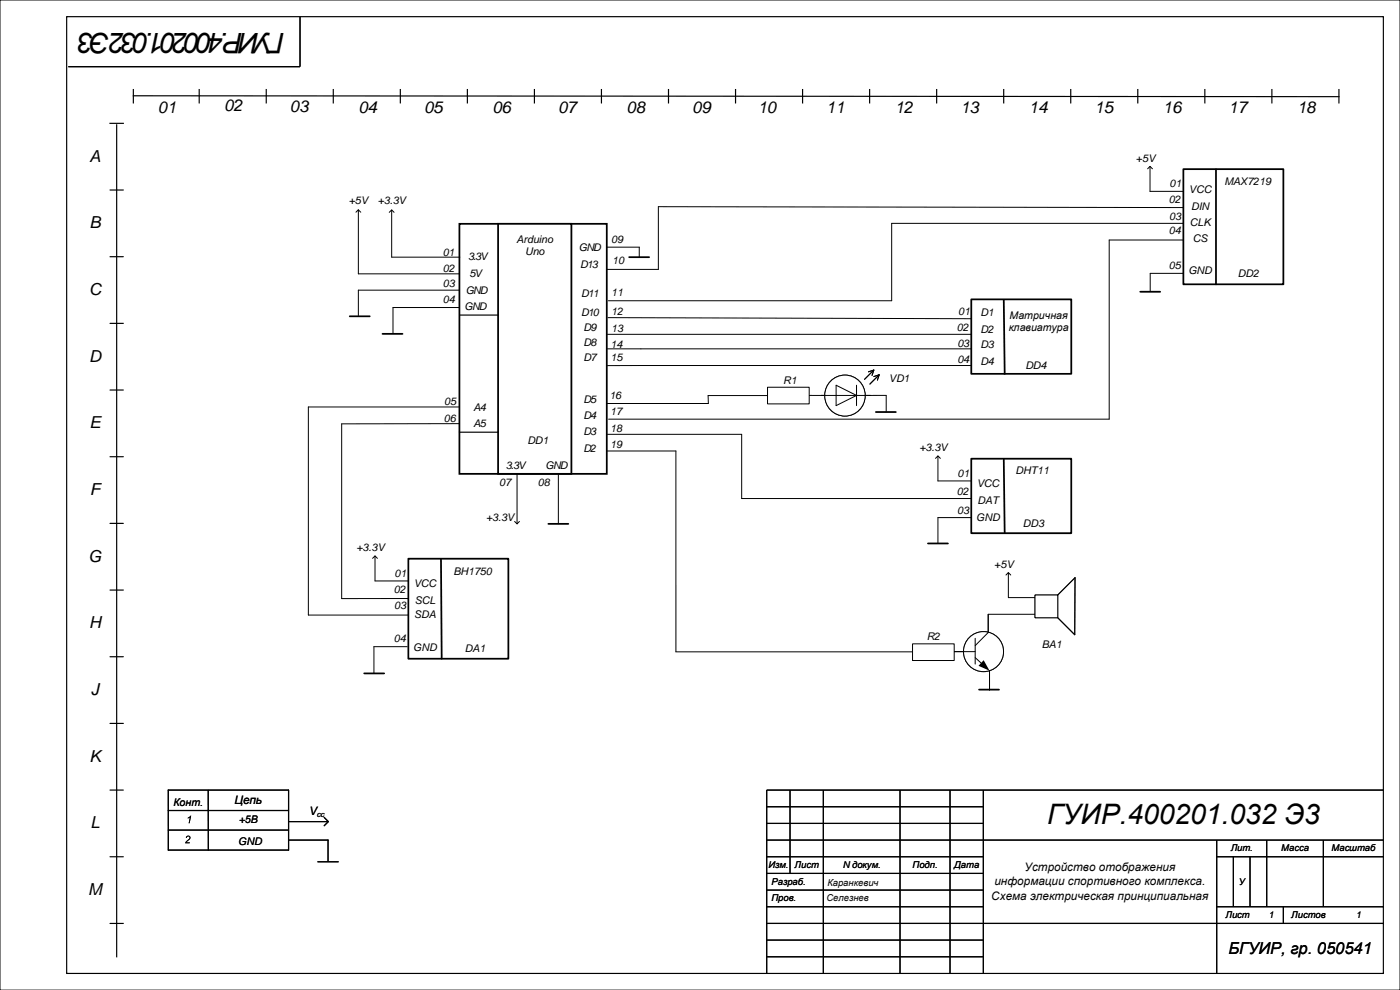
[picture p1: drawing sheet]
<svg xmlns="http://www.w3.org/2000/svg" width="420mm" height="297mm" viewBox="0 0 420 297" stroke-linecap="round" stroke-linejoin="round" font-family="sans-serif">
<path d="M0 0h420v297h-420z" fill="none" stroke="#000" stroke-width=".3"/>
<g fill="none" stroke="#000" stroke-width=".35">
<path d="M20 5h395v287h-395zM90 5v15h-69.5M33 37h4M35 37.4v249.6M40 28.7l361.7 .3M40 26.9v4M59.8 26.9v4M79.9 26.9v4M100 26.9v4M120.1 26.9v4M140.2 26.9v4M160.3 26.9v4"/>
<path d="M180.4 26.9v4M200.5 26.9v4M220.7 26.9v4M240.8 26.9v4M260.9 26.9v4M281 26.9v4M301.1 26.9v4M321.2 26.9v4M341.3 26.9v4M361.4 26.9v4M381.6 26.9v4M401.7 26.9v4"/>
<path d="M33 57h4M33 77h4M33 97h4M33 117h4M33 137h4M33 157h4M33 177h4M33 197h4M33 217h4M33 237h4M62.5 237.1v17.9M86.6 237h-36.1v18h36.1v-18"/>
<path d="M237 237v25M247 237v55M270 237v55M285 237v55M295 237v55M415 237h-185v55M33 257h4M50.5 243.1h36.1M50.5 249h36.1M86.6 246.5h11.9M86.6 252h11.8v6.3M95.4 258.5h6"/>
<path d="M97.3 245.2l1.2 1.3-1.2 1.2M230 252h185M230 242h65M230 257h65M230 247h65M365 252v40M365 257h50M370 257v15M375 257v15M380 252v20M397 252v20M33 277h4"/>
<path d="M230 272h65M230 277h185M230 262h65M230 267h65M365 272h50M385 272v5M230 282h65M230 287h65"/>
</g>
<path d="M56 250.8a.69 .69 0 0 1 1.1 .2 .69 .69 0 0 1-.4 1l-.8 .7h1.1l-.1 .2-1.4 .1 .9-1.1a.51 .51 0 0 0 .5-.5 .51 .51 0 0 0-.6-.5l-.3 .5-.2-.1zM56.4 245.3l1-.6-.5 2.2h-.3l.4-1.7-.7 .3z" fill="#000"/>
<path d="M137.8 67.1h44.2v75h-44.2z" fill-rule="evenodd" fill="#fff"/>
<path d="M137.8 67.1h44.2v75h-44.2z" fill="none" stroke="#000" stroke-width=".53"/>
<path d="M149.4 67.1h22v75h-22z" fill-rule="evenodd" fill="#fff"/>
<path d="M149.4 67.1h22v75h-22zM104.9 94.9h6" fill="none" stroke="#000" stroke-width=".53"/>
<path d="M106.8 63.7l.7-.8 .7 .8M107.5 62.9v19.2h30.3M116.8 63.7l.7-.7 .7 .7M117.5 63v14.1h20.5M117.9 92.2h19.9M137.8 87h-30.3v7.6M182.2 104.6h10.1M192.2 109.6l-10 .1M137.8 127.1h-35.3v52.5l50-.1M137.8 122.1h-45.3v62.4h60" fill="none" stroke="#000" stroke-width=".3"/>
<path d="M137.9 94.5h11.5M137.8 129.6h11.6" fill="none" stroke="#000" stroke-width=".35"/>
<path d="M355 50.7h30v34.6h-30z" fill-rule="evenodd" fill="#fff"/>
<path d="M355 50.7h30v34.6h-30zM364.8 50.7v34.6" fill="none" stroke="#000" stroke-width=".53"/>
<path d="M344.3 50.6l.7-.7 .7 .7M345 49.9v7.5h10" fill="none" stroke="#000" stroke-width=".3"/>
<path d="M122.5 167.6h30v30h-30z" fill-rule="evenodd" fill="#fff"/>
<path d="M122.5 167.6h30v30h-30zM132.3 167.6l.2 30" fill="none" stroke="#000" stroke-width=".53"/>
<path d="M111.8 167.5l.7-.7 .7 .7M112.5 166.8v7.5h10" fill="none" stroke="#000" stroke-width=".3"/>
<circle cx="295" cy="195.5" r="6" fill="#fff"/>
<g fill="none" stroke="#000" stroke-width=".3">
<path d="M286.3 195.5h6.2M292.5 191.5v7.7M292.5 197.3l2 1.8M296.4 184.3v5.4l-3.9 4M296.8 201.2v5.8"/>
<circle cx="295" cy="195.5" r="6"/>
</g>
<path d="M295.1 198l1.7 3.2-3.3-1.5z" fill="#000"/>
<circle cx="295" cy="195.5" r="6" fill="#fff"/>
<g fill="none" stroke="#000" stroke-width=".3">
<path d="M301.8 172.5l.7-.7 .7 .7M302.5 171.8v7.5h8M286.3 195.5h6.2M292.5 191.5v7.7M292.5 197.3l2 1.8M296.4 184.3v5.4l-3.9 4M296.5 184.3h14M296.8 201.2v5.8"/>
<circle cx="295" cy="195.5" r="6"/>
</g>
<path d="M295.1 198l1.7 3.2-3.3-1.5z" fill="#000"/>
<path d="M293.7 206.9h6" fill="none" stroke="#000" stroke-width=".53"/>
<path d="M291.4 137.6h30v22.3h-30z" fill-rule="evenodd" fill="#fff"/>
<path d="M262.7 123.6h6M291.4 137.6h30v22.3h-30zM301.1 137.8l.3 22.1M278.4 163h6" fill="none" stroke="#000" stroke-width=".53"/>
<path d="M355 62.3l-157.5-.3v18.8h-15.5M182.5 90.2h85M265.8 118.6v5M182 121h15.4M182.2 135.3h20.6v60.2h71M280.6 137.5l.8-.7 .7 .7M281.4 136.8v7.5h10M291.4 155.3h-10v7.7" fill="none" stroke="#000" stroke-width=".3"/>
<path d="M291.4 89.8h30v22.3h-30z" fill-rule="evenodd" fill="#fff"/>
<path d="M291.4 89.8h30v22.3h-30zM301.1 90l.3 22.1" fill="none" stroke="#000" stroke-width=".53"/>
<path d="M182.2 100.3h109.1M192.2 109.6h99" fill="none" stroke="#000" stroke-width=".3"/>
<path d="M310.5 178.5h6.8v6.8h-6.8z" fill-rule="evenodd" fill="#fff"/>
<path d="M310.5 178.5h6.8v6.8h-6.8zM317.3 178.5l5.2-5.2-.1 17.1-5.1-5.1" fill="none" stroke="#000" stroke-width=".3"/>
<path d="M310.5 178.5h6.8v6.8h-6.8z" fill-rule="evenodd" fill="#fff"/>
<g fill="none" stroke="#000" stroke-width=".3">
<path d="M182 74.1h9.8v3M355 72h-22.2v53.7h-150.2M355 67h-87.5v23.2M117.9 92.2v7.7M182.4 95.3l109 .3M192.3 104.6h99M230.3 118.7h-17.9l.1 2.3h-15.1M182.2 130.3h40.3v19.2h68.9M154.4 156.4l.7 .7 .7-.7M155.1 142.1v15M167.5 142.1v15M310.5 178.5h6.8v6.8h-6.8z"/>
<path d="M317.3 178.5l5.2-5.2-.1 17.1-5.1-5.1"/>
</g>
<path d="M188.7 77.1h6M114.8 100.1h5.9M164.5 157.1h6" fill="none" stroke="#000" stroke-width=".53"/>
<circle cx="253.4" cy="118.7" r="6.1" fill="#fff"/>
<g fill="none" stroke="#000" stroke-width=".3">
<path d="M246.4 118.6h14.8M250.8 115.6l6.1 3-6.1 3.1zM256.9 115.6v6.1"/>
<circle cx="253.4" cy="118.7" r="6.1"/>
</g>
<circle cx="253.4" cy="118.7" r="6.1" fill="#fff"/>
<g fill="none" stroke="#000" stroke-width=".3">
<path d="M250.8 115.6l6.1 3-6.1 3.1zM256.9 115.6v6.1M260.5 111.5l1.6-.5-.5 1.6M262.1 113l1.7-.6-.6 1.6M262.1 111l-2.7 2.8M263.8 112.4l-2.8 2.8M265.8 118.6h-23.3"/>
<circle cx="253.4" cy="118.7" r="6.1"/>
</g>
<path d="M273.8 193.1h12.5v5h-12.5z" fill-rule="evenodd" fill="#fff"/>
<path d="M273.8 193.1h12.5v5h-12.5z" fill="none" stroke="#000" stroke-width=".3"/>
<path d="M230.3 116.2h12.5v5h-12.5z" fill-rule="evenodd" fill="#fff"/>
<path d="M355 82h-9.9v5.5M230.3 116.2h12.5v5h-12.5zM122.2 194h-10v8" fill="none" stroke="#000" stroke-width=".3"/>
<path d="M342 87.5h6.1M109.3 202h5.9" fill="none" stroke="#000" stroke-width=".53"/>
<g font-size="8.5">
<text x="85.4" y="10" transform="rotate(-180 85.4 10)">ГУИР.400201.032 Э3</text>
<text x="314.2" y="247.1">ГУИР.400201.032 Э3</text>
</g>
<g font-size="5">
<text x="47.4" y="33.8">01</text>
<text x="67.3" y="33.4">02</text>
<text x="87" y="33.6">03</text>
<text x="107.5" y="33.9">04</text>
<text x="127.2" y="33.9">05</text>
<text x="147.7" y="33.8">06</text>
<text x="167.4" y="33.9">07</text>
<text x="188" y="33.9">08</text>
<text x="207.7" y="33.9">09</text>
<text x="227.3" y="33.8">10</text>
<text x="247.9" y="33.9">11</text>
<text x="268.4" y="33.9">12</text>
<text x="288.1" y="33.9">13</text>
<text x="308.7" y="33.9">14</text>
<text x="328.3" y="33.9">15</text>
<text x="348.9" y="33.8">16</text>
<text x="368.6" y="33.9">17</text>
<text x="389.1" y="33.9">18</text>
<text x="26.9" y="48.5">A</text>
<text x="26.9" y="68.5">B</text>
<text x="26.7" y="88.5">C</text>
<text x="26.7" y="108.5">D</text>
<text x="26.9" y="128.5">E</text>
<text x="27" y="148.5">F</text>
<text x="26.6" y="168.5">G</text>
<text x="26.7" y="188.5">H</text>
<text x="27.3" y="208.5">J</text>
<text x="26.9" y="228.5">K</text>
<text x="27.1" y="248.5">L</text>
<text x="26.4" y="268.5">M</text>
<text x="368.5" y="286">БГУИР, гр. 050541</text>
</g>
<g font-size="3.5">
<text x="70.3" y="241.2">Цепь</text>
<text x="92.7" y="244.6">V</text>
<text x="307.3" y="261.4">Устройство отображения</text>
<text x="297.4" y="269.8">Схема электрическая принципиальная</text>
<text x="298.3" y="265.6">информации спортивного комплекса.</text>
</g>
<g font-size="3.2">
<text x="340.8" y="48.5">+5V</text>
<text x="350.9" y="56.2">01</text>
<text x="356.7" y="58">VCC</text>
<text x="367.3" y="55.5">MAX7219</text>
<text x="104.6" y="61.1">+5V</text>
<text x="113.3" y="61.1">+3.3V</text>
<text x="350.7" y="61">02</text>
<text x="350.8" y="66">03</text>
<text x="357.3" y="63">DIN</text>
<text x="350.7" y="70.2">04</text>
<text x="356.9" y="67.7">CLK</text>
<text x="132.8" y="76.7">01</text>
<text x="140.4" y="77.9">3.3V</text>
<text x="155" y="72.8">Arduino</text>
<text x="157.5" y="76.6">Uno</text>
<text x="173.7" y="75.4">GND</text>
<text x="183.4" y="72.9">09</text>
<text x="357.8" y="72.7">CS</text>
<text x="132.8" y="81.5">02</text>
<text x="140.8" y="83">5V</text>
<text x="174" y="80.4">D13</text>
<text x="183.6" y="79.3">10</text>
<text x="350.7" y="80.6">05</text>
<text x="356.5" y="82.2">GND</text>
<text x="371.4" y="83.1">DD2</text>
<text x="132.8" y="86.2">03</text>
<text x="139.7" y="88.3">GND</text>
<text x="174.3" y="89.1">D11</text>
<text x="183.4" y="88.9">11</text>
<text x="132.9" y="91">04</text>
<text x="139.4" y="93.1">GND</text>
<text x="174.3" y="94.7">D10</text>
<text x="183.4" y="94.6">12</text>
<text x="287.5" y="94.5">01</text>
<text x="294.1" y="94.9">D1</text>
<text x="302.9" y="95.6">Матричная</text>
<text x="175.1" y="99.3">D9</text>
<text x="183.4" y="99.5">13</text>
<text x="287" y="99.3">02</text>
<text x="294.1" y="99.8">D2</text>
<text x="302.6" y="99.4">клавиатура</text>
<text x="175.1" y="103.8">D8</text>
<text x="183.1" y="104.2">14</text>
<text x="287.2" y="104">03</text>
<text x="294.1" y="104.5">D3</text>
<text x="175.1" y="108.2">D7</text>
<text x="183.1" y="108.4">15</text>
<text x="287.2" y="108.9">04</text>
<text x="294.1" y="109.5">D4</text>
<text x="307.6" y="110.6">DD4</text>
<text x="182.8" y="119.8">16</text>
<text x="234.9" y="115.2">R1</text>
<text x="266.7" y="114.5">VD1</text>
<text x="133.2" y="121.6">05</text>
<text x="142.1" y="123.2">A4</text>
<text x="175" y="125.7">D4</text>
<text x="175" y="120.9">D5</text>
<text x="183.1" y="124.5">17</text>
<text x="133.2" y="126.6">06</text>
<text x="142.1" y="128.2">A5</text>
<text x="175" y="130.5">D3</text>
<text x="183.1" y="129.6">18</text>
<text x="158.2" y="133.1">DD1</text>
<text x="175" y="135.4">D2</text>
<text x="183.1" y="134.3">19</text>
<text x="275.8" y="135.4">+3.3V</text>
<text x="151.7" y="140.7">3.3V</text>
<text x="163.7" y="140.7">GND</text>
<text x="287.2" y="143.1">01</text>
<text x="304.6" y="142.3">DHT11</text>
<text x="149.8" y="145.9">07</text>
<text x="161.4" y="145.9">08</text>
<text x="287" y="148.4">02</text>
<text x="293" y="146.1">VCC</text>
<text x="287.1" y="154.1">03</text>
<text x="293.2" y="151.1">DAT</text>
<text x="145.8" y="156.2">+3.3V</text>
<text x="292.9" y="156.4">GND</text>
<text x="306.8" y="158.1">DD3</text>
<text x="106.9" y="165.4">+3.3V</text>
<text x="118.4" y="173.1">01</text>
<text x="136" y="172.3">BH1750</text>
<text x="298.3" y="170.4">+5V</text>
<text x="118.1" y="177.8">02</text>
<text x="124.2" y="176.1">VCC</text>
<text x="118.2" y="182.7">03</text>
<text x="124.2" y="185.2">SDA</text>
<text x="124.4" y="181.1">SCL</text>
<text x="118.1" y="192.7">04</text>
<text x="124" y="195.4">GND</text>
<text x="139.4" y="195.6">DA1</text>
<text x="278" y="192.1">R2</text>
<text x="312.5" y="194.3">BA1</text>
<text x="52" y="241.8">Конт.</text>
<text x="71.6" y="247">+5В</text>
<text x="71.5" y="253.5">GND</text>
</g>
<g font-size="2.8">
<text x="369.2" y="255.4">Лит.</text>
<text x="384.4" y="255.4">Масса</text>
<text x="399.5" y="255.4">Масштаб</text>
<text x="230.5" y="260.4">Изм.</text>
<text x="238.4" y="260.4">Лист</text>
<text x="252.8" y="260.4">N докум.</text>
<text x="273.8" y="260.4">Подп.</text>
<text x="286.3" y="260.4">Дата</text>
<text x="231.4" y="265.4">Разраб.</text>
<text x="248.2" y="265.7">Каранкевич</text>
<text x="371.6" y="265.4">У</text>
<text x="231.4" y="270.4">Пров.</text>
<text x="247.9" y="270.4">Селезнев</text>
<text x="367.6" y="275.4">Лист</text>
<text x="380.5" y="275.4">1</text>
<text x="387.4" y="275.4">Листов</text>
<text x="406.8" y="275.4">1</text>
</g>
<text font-size="2.3" x="95" y="245.1">cc</text>
</svg>
